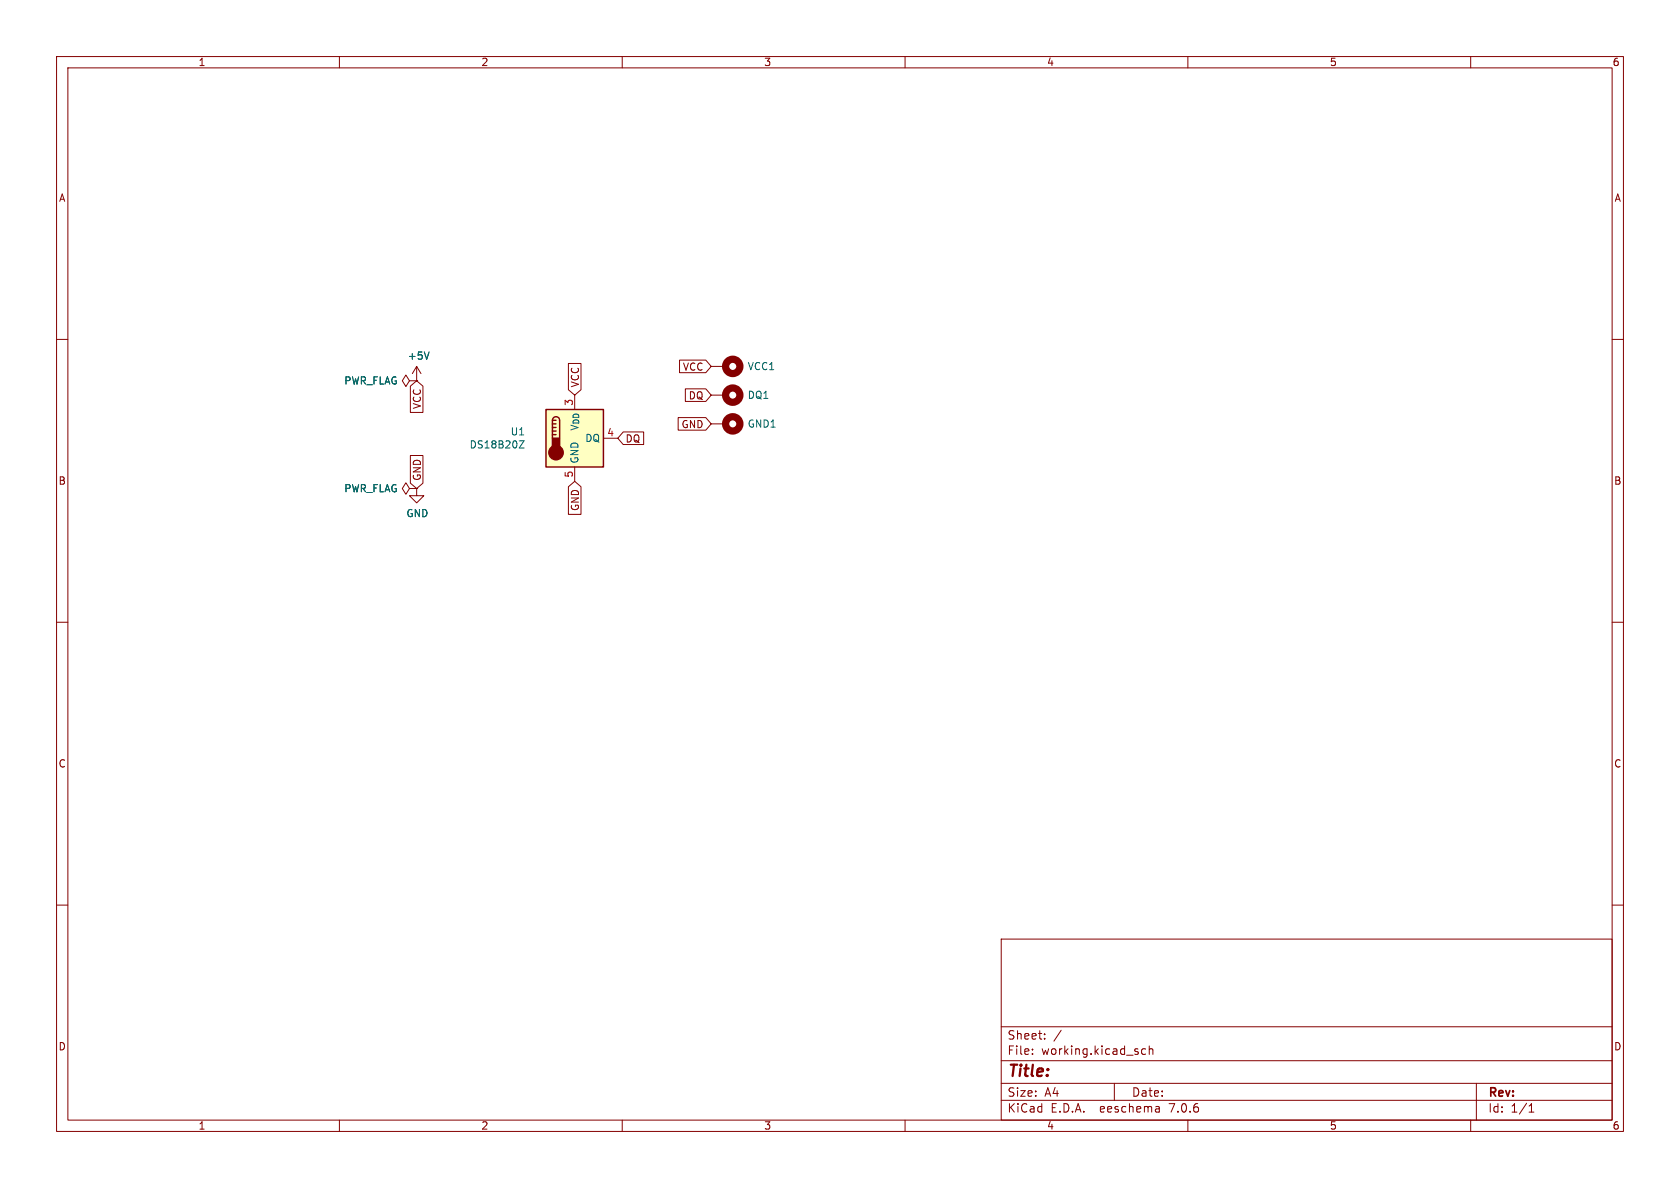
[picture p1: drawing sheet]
<svg xmlns="http://www.w3.org/2000/svg" width="297mm" height="210mm" viewBox="0 0 297 210" stroke-linecap="round" stroke-linejoin="round" font-family="sans-serif">
<g fill="none" stroke="#840000" stroke-width=".18">
<path d="M10 10h277v190h-277zM12 12h273v186h-273zM60 10v2M110 10v2M160 10v2M210 10v2M260 10v2M10 60h2M285 60h2M72.4 67.3l-.6-1-.7 1 .7 1 .6-1h1.3M72.5 68.3l1.2-1 1.1 1v4.6h-2.3zM73.7 67.3h.1"/>
<path d="M73.7 64.8l-.8 1.2M73.7 64.8v2.5M73.7 64.8l.7 1.2M100.5 64.3h2.2v4.6l-1.1 1-1.1-1zM106.7 77.5h2.5M110.2 76.4h3.6v2.2h-3.6l-1-1.1zM119.9 73.8h4.9l.9 1.1-.9 1.1h-4.9zM120.1 63.7h4.7l.9 1.1-.9 1.1h-4.7zM121.2 68.7h3.6l.9 1.2-.9 1.1h-3.6zM125.7 64.8h2.6M125.7 74.9h2.6M125.7 69.9h2.6"/>
<path d="M72.4 86.4l-.6-1.1-.7 1.1 .7 1 .6-1h1.3M72.5 80.5h2.3v4.9l-1.1 1-1.2-1zM73.7 86.4h.1M73.7 86.4v1.2h1.2l-1.2 1.3-1.3-1.3h1.3M100.5 86l1.1-.9 1.1 .9v4.9h-2.2zM101.6 82.6v2.5M10 110h2M285 110h2M10 160h2M285 160h2M177 166h108v32h-108zM60 198v2"/>
<path d="M110 198v2M160 198v2M177 194.5h108M177 191.5h108M177 187.5h108M177 181.5h108M182.5 186.3v.1M182.5 185.5v.1M184.7 183.6v.1M184.7 182.8v.1M187.6 182.1l-1.3 2M197 191.5v3"/>
<path d="M202.5 185.5l-.4-.1-.3 .3v.4l.2 .2h.5M203.2 185.5l.2-.1 .3 .1 .1 .9M203.2 184.9v1.5M204.9 195.7l.1 .9M205 196.5l-.2 .1M205 196h-.2M210 198v2M260 198v2M261 191.5v6.5M270.3 196.6h.9M270.3 195.5l.4-.4v1.5"/>
</g>
<g fill="none" stroke="#840000" stroke-width="1.3">
<circle cx="129.5" cy="64.8" r="1.27"/>
<circle cx="129.5" cy="69.8" r="1.27"/>
<circle cx="129.5" cy="74.9" r="1.27"/>
</g>
<path d="M75.9 62.2l-.5 1.3M91.8 77.9h.8l-.8 1.3h.8" fill="none" stroke="#006464" stroke-width=".18"/>
<path d="M96.5 72.4h10.2v10.2h-10.2z" fill="#ffffc2" stroke="#ffffc2" stroke-width=".18"/>
<path d="M96.5 72.4h10.2v10.2h-10.2zM97.7 74.3a.64 .64 0 0 1 .6-.6 .64 .64 0 0 1 .6 .6v3.2M97.7 76.8h.6M97.7 76.2h.6M97.7 75.6h.6M97.7 74.9h.6M97.7 74.3v3.2M97.7 74.3h.6" fill="none" stroke="#840000" stroke-width=".25"/>
<g fill="#840000" stroke="#840000" stroke-width=".25">
<path d="M97.7 77.5h1.2v1.9h-1.2z"/>
<circle cx="98.3" cy="80" r="1.27"/>
</g>
<text font-size="2.8" fill="#840000" x="178" y="190.9">Title:</text>
<g font-size="2.1" fill="#840000">
<text x="178" y="184">Sheet:</text>
<text x="178" y="186.7">File:</text>
<text x="184.1" y="186.7">working.kicad_sch</text>
<text x="178" y="196.9">KiCad</text>
<text x="178" y="194.1">Size:</text>
<text x="184.7" y="194.1">A4</text>
<text x="185.7" y="196.9">E.D.A.</text>
<text x="194.6" y="196.9">eeschema</text>
<text x="200" y="194.1">Date:</text>
<text x="207" y="196.9">7.0.6</text>
<text x="263" y="194.3">Rev:</text>
<text x="263" y="196.9">Id:</text>
<text x="267.1" y="196.9">1/1</text>
</g>
<g font-size="1.8" fill="#840000">
<text x="35" y="11.9">1</text>
<text x="85" y="11.9">2</text>
<text x="135" y="11.9">3</text>
<text x="185" y="11.9">4</text>
<text x="235" y="11.9">5</text>
<text x="285" y="11.9">6</text>
<text x="10.3" y="35.9">A</text>
<text x="285.3" y="35.9">A</text>
<text x="120.6" y="65.7">VCC</text>
<text x="102.6" y="68.6" transform="rotate(-90 102.6 68.6)">VCC</text>
<text x="121.7" y="70.8">DQ</text>
<text x="74.6" y="72.4" transform="rotate(-90 74.6 72.4)">VCC</text>
<text x="120.4" y="75.9">GND</text>
<text x="110.5" y="78.4">DQ</text>
<text x="10.3" y="85.9">B</text>
<text x="74.6" y="85.1" transform="rotate(-90 74.6 85.1)">GND</text>
<text x="285.3" y="85.9">B</text>
<text x="102.6" y="90.4" transform="rotate(-90 102.6 90.4)">GND</text>
<text x="10.3" y="135.9">C</text>
<text x="285.3" y="135.9">C</text>
<text x="10.3" y="185.9">D</text>
<text x="285.3" y="185.9">D</text>
<text x="35" y="199.9">1</text>
<text x="85" y="199.9">2</text>
<text x="135" y="199.9">3</text>
<text x="185" y="199.9">4</text>
<text x="235" y="199.9">5</text>
<text x="285" y="199.9">6</text>
</g>
<g font-size="1.8" fill="#006464">
<text x="72" y="63.8">+5V</text>
<text x="132.1" y="65.6">VCC1</text>
<text x="60.8" y="68.2">PWR_FLAG</text>
<text x="132.1" y="70.7">DQ1</text>
<text x="90.2" y="77.2">U1</text>
<text x="102.5" y="76.3" transform="rotate(-90 102.5 76.3)">V_{DD}</text>
<text x="132.1" y="75.8">GND1</text>
<text x="82.9" y="79.5">DS18B20Z</text>
<text x="102.5" y="82" transform="rotate(-90 102.5 82)">GND</text>
<text x="103.4" y="78.3">DQ</text>
<text x="60.8" y="87.2">PWR_FLAG</text>
<text x="71.8" y="91.6">GND</text>
</g>
<g font-size="1.8" fill="#a90000">
<text x="101.3" y="71.8" transform="rotate(-90 101.3 71.8)">3</text>
<text x="107.2" y="77.2">4</text>
<text x="101.3" y="84.5" transform="rotate(-90 101.3 84.5)">5</text>
</g>
</svg>
